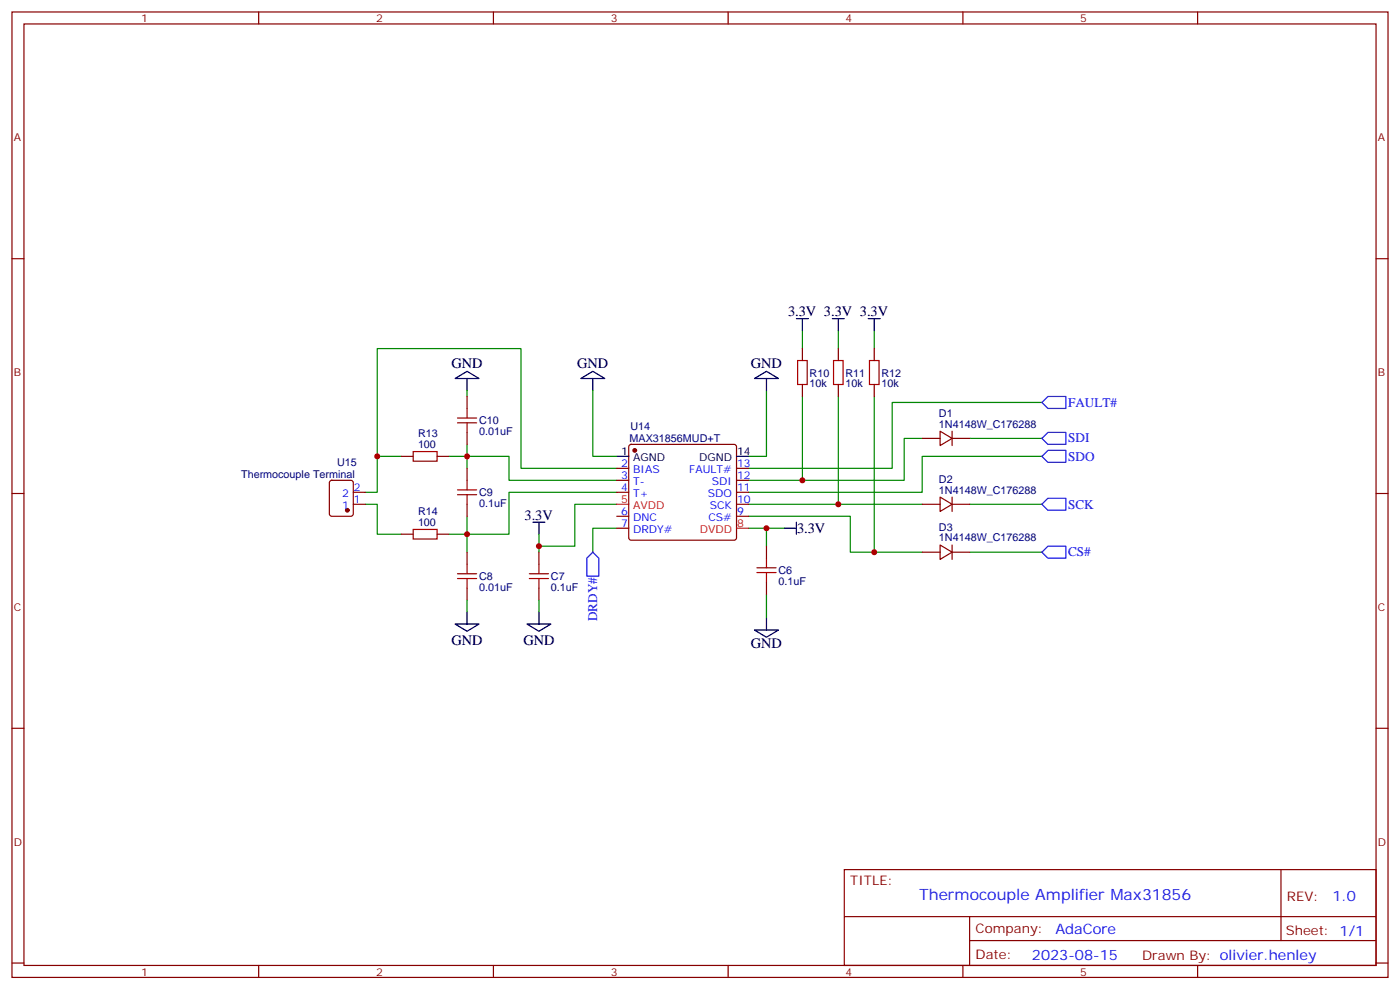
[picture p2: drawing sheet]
<svg xmlns="http://www.w3.org/2000/svg" width="412mm" height="292mm" viewBox="0 0 412 292" stroke-linecap="round" stroke-linejoin="round" font-family="sans-serif">
<g fill="none" stroke="#870000" stroke-width=".35">
<path d="M3.5 3.5h405.4v284.4h-405.4zM7.1 7.1h398.2v277.2h-398.2zM76.2 3.5v3.6M145.3 3.5v3.6M214.5 3.5v3.6M283.6 3.5v3.6M352.8 3.5v3.6M3.5 76.2h3.6M405.3 76.2h3.6M137.6 116.8v3.5M236.4 102.7v3.5M236.4 113.2v3.6"/>
<path d="M246.9 102.7v3.5M246.9 113.2v3.6M257.5 102.7v3.5M257.5 113.2v3.6M118.2 134.4h3.5M128.8 134.4h3.5M137.6 127.4v3.5M137.6 137.9v3.6M181.7 137.9h3.5M185.4 131.1l.5-.2h30.4l.5 .2 .2 .5v26.8l-.3 .5-.4 .2h-30.4l-.5-.2-.2-.5v-26.8zM217 137.9h3.5M271.6 129.1h5.3"/>
<path d="M276.9 127l3.6 2.1-3.6 2.1zM280.5 127v4.2M280.5 129.1h5.3M3.5 145.3h3.6M97.2 141.7l.5-.2h5.7l.6 .4 .1 9.4-.5 .7h-5.9l-.6-.4-.1-9.4zM104.1 145h3.5M104.1 148.5h3.5M118.2 157.3h3.5M128.8 157.3h3.5M137.6 148.5v3.5M181.7 141.5h3.5M181.7 145h3.5"/>
<path d="M181.7 152h3.5M181.7 155.6h3.5M217 141.5h3.5M217 145h3.5M217 152h3.5M217 148.5h3.5M271.6 148.5h5.3M276.9 146.4l3.6 2.1-3.6 2.1zM280.5 148.5h5.3M280.5 146.4v4.2M405.3 145.3h3.6M137.6 162.6v3.6"/>
<path d="M137.6 173.2v3.5M158.7 162.6v3.6M158.7 173.2v3.5M225.8 160.9v3.5M225.8 171.4v3.6M271.6 162.6h5.3M276.9 160.5l3.6 2.1-3.6 2.1zM280.5 160.5v4.2M280.5 162.6h5.3M3.5 214.5h3.6M405.3 214.5h3.6M248.7 256.1h156.6v28.2h-156.6z"/>
<path d="M377.3 256.1v20.9M248.7 270h156.5M285.6 277h119.6M285.6 270v14.1M3.5 283.6h3.6M76.2 284.3v3.6M145.3 284.3v3.6M214.5 284.3v3.6M283.6 284.3v3.6M352.8 284.3v3.6M405.3 283.6h3.6"/>
</g>
<g fill="none" stroke="#008700" stroke-width=".35">
<path d="M236.4 97.4v5.3M246.9 97.4v5.3M257.5 97.4v5.3M137.6 115v1.8M174.6 115v19.4h7.1M225.8 115v19.4h-5.3M236.4 116.8v24.7M246.9 116.8v31.7M257.5 116.8v45.8M306.9 118.5h-44.1v19.4h-42.3M111.1 134.4v-31.7h42.4v35.2h28.2M118.2 134.4h-7.1v10.6h-3.5"/>
<path d="M132.3 134.4h17.6v7.1h31.8M137.6 130.9v7M271.6 129.1h-5.3v12.4h-45.8M285.8 129.1h21.1M306.9 134.4h-35.3v10.6h-51.1M107.6 148.5h3.5v8.8h7.1M137.6 152v10.6M158.7 157.3v5.3M181.7 145h-31.8v12.3h-17.6M181.7 148.5h-12.4v12.4h-10.6M181.7 155.6h-7.1v7M220.5 152h30v10.6h21.1"/>
<path d="M220.5 155.6h10.6M220.5 148.5h51.1M225.8 155.6v5.3M285.8 148.5h21.1M137.6 176.7v3.6M158.7 176.7v3.6M225.8 175v7M285.8 162.6h21.1"/>
</g>
<g fill="none" stroke="#000" stroke-width=".35">
<path d="M234.6 93.8h3.5M236.4 93.8v3.6M245.2 93.8h3.5M246.9 93.8v3.6M255.8 93.8h3.5M257.5 93.8v3.6M134.1 111.5l3.5-2.1 3.5 2.1zM137.6 111.5v3.5M171.1 111.5l3.5-2.1 3.6 2.1zM174.6 111.5v3.5M222.2 111.5l3.6-2.1 3.5 2.1zM225.8 111.5v3.5"/>
<path d="M181.7 134.4h3.5M217 134.4h3.5M157 153.8h3.5M158.7 153.8v3.5M231.1 155.6h3.5M234.6 153.8v3.5M134.1 183.8h7l-3.5 2.1zM137.6 180.3v3.5M155.2 183.8h7.1l-3.6 2.1zM158.7 180.3v3.5M222.2 185.6h7.1l-3.5 2.1zM225.8 182v3.6"/>
</g>
<path d="M306.9 118.5l1.8-1.7h5.3v3.5h-5.3zM306.9 129.1l1.8-1.7h5.3v3.5h-5.3zM306.9 134.4l1.8-1.8h5.3v3.6h-5.3zM306.9 148.5l1.8-1.7h5.3v3.5h-5.3zM174.6 162.6l1.8 1.8v5.3h-3.5v-5.3zM306.9 162.6l1.8-1.7h5.3v3.5h-5.3z" fill="none" stroke="#00f" stroke-width=".35"/>
<g fill="none" stroke="#a10000" stroke-width=".35">
<path d="M234.9 106.2h2.9v7h-2.9zM245.5 106.2h2.9v7h-2.9zM256.1 106.2h2.8v7h-2.8zM121.7 133h7.1v2.8h-7.1zM134.8 124.5h5.6M134.8 123.1h5.6M137.6 120.3v2.8M137.6 124.5v2.9M121.7 155.9h7.1v2.9h-7.1zM134.8 145.7h5.6M134.8 144.3h5.6M137.6 141.5v2.8"/>
<path d="M137.6 145.7v2.8M134.8 170.4h5.6M134.8 169h5.6M137.6 166.2v2.8M137.6 170.4v2.8M155.9 170.4h5.7M155.9 169h5.7M158.7 166.2v2.8M158.7 170.4v2.8M223 168.6h5.6M223 167.2h5.6M225.8 164.4v2.8"/>
<path d="M225.8 168.6v2.8"/>
</g>
<g fill="#870000" stroke="#870000" stroke-width=".35">
<circle cx="187" cy="132.6" r=".53"/>
<circle cx="102.3" cy="150.3" r=".53"/>
</g>
<path d="M181.7 148.5h3.5M217 155.6h3.5" fill="none" stroke="#f00" stroke-width=".35"/>
<g fill="#c00">
<circle cx="111.1" cy="134.4" r=".88"/>
<circle cx="158.8" cy="160.9" r=".88"/>
<circle cx="137.6" cy="157.3" r=".88"/>
<circle cx="137.6" cy="134.4" r=".88"/>
<circle cx="225.8" cy="155.6" r=".88"/>
<circle cx="257.5" cy="162.6" r=".88"/>
<circle cx="246.9" cy="148.5" r=".88"/>
<circle cx="236.4" cy="141.5" r=".88"/>
</g>
<text font-size="4.6" fill="#00f" x="270.8" y="265.1">Thermocouple Amplifier Max31856</text>
<g font-size="4.2">
<text x="232.1" y="93.1">3.3V 3.3V 3.3V</text>
<text x="133" y="108.3">GND</text>
<text x="170" y="108.3">GND</text>
<text x="221.2" y="108.3">GND</text>
<text x="154.5" y="153.1">3.3V</text>
<text x="234.8" y="157">3.3V</text>
<text x="133" y="189.9">GND</text>
<text x="154.2" y="189.9">GND</text>
<text x="221.2" y="190.9">GND</text>
</g>
<g font-size="4.2" fill="#00f">
<text x="392.5" y="265.4">1.0</text>
<text x="310.9" y="274.9">AdaCore</text>
<text x="304" y="282.7">2023-08-15</text>
</g>
<g font-size="3.9" fill="#00f">
<text x="314.6" y="119.7">FAULT#</text>
<text x="314.7" y="130.3">SDI</text>
<text x="314.7" y="135.8">SDO</text>
<text x="314.7" y="149.9">SCK</text>
<text x="314.6" y="163.8">CS#</text>
<text x="175.9" y="182.9" transform="rotate(-90 175.9 182.9)">DRDY#</text>
</g>
<g font-size="3.9" fill="#800">
<text x="250.5" y="260.7">TITLE:</text>
<text x="379.1" y="265.4">REV:</text>
<text x="287.4" y="274.9">Company:</text>
<text x="378.7" y="275.5">Sheet: 1/1</text>
<text x="287.4" y="282.6">Date:</text>
<text x="336.4" y="282.7">Drawn By: olivier.henley</text>
</g>
<g font-size="3.2" fill="#800">
<text x="41.6" y="6.5">1</text>
<text x="110.8" y="6.5">2</text>
<text x="179.9" y="6.5">3</text>
<text x="249.1" y="6.5">4</text>
<text x="318.2" y="6.5">5</text>
<text x="4.1" y="41.6">A</text>
<text x="405.9" y="41.6">A</text>
<text x="4.1" y="110.8">B</text>
<text x="405.9" y="110.8">B</text>
<text x="4.1" y="179.9">C</text>
<text x="405.9" y="179.9">C</text>
<text x="4.1" y="249.1">D</text>
<text x="405.9" y="249.1">D</text>
<text x="41.6" y="287.3">1</text>
<text x="110.8" y="287.3">2</text>
<text x="179.9" y="287.3">3</text>
<text x="249.1" y="287.3">4</text>
<text x="318.2" y="287.3">5</text>
</g>
<g font-size="3.2" fill="#000080">
<text x="238.5" y="110.9">R10</text>
<text x="249.1" y="110.9">R11</text>
<text x="259.6" y="110.9">R12</text>
<text x="238.5" y="114">10k</text>
<text x="249.1" y="114">10k</text>
<text x="259.6" y="114">10k</text>
<text x="141.1" y="125">C10</text>
<text x="276.6" y="125.9">1N4148W_C176288</text>
<text x="276.6" y="122.8">D1</text>
<text x="123.1" y="131.9">100</text>
<text x="123.1" y="128.8">R13</text>
<text x="141.1" y="128.2">0.01uF</text>
<text x="185.5" y="130.3">MAX31856MUD+T</text>
<text x="185.7" y="126.7">U14</text>
<text x="99.3" y="137.3">U15</text>
<text x="71" y="140.8">Thermocouple Terminal</text>
<text x="276.6" y="142.2">D2</text>
<text x="141.1" y="149.4">0.1uF</text>
<text x="141.1" y="146.1">C9</text>
<text x="276.6" y="145.3">1N4148W_C176288</text>
<text x="123.1" y="154.9">100</text>
<text x="123.1" y="151.7">R14</text>
<text x="276.6" y="159.5">1N4148W_C176288</text>
<text x="276.6" y="156.3">D3</text>
<text x="141.1" y="170.8">C8</text>
<text x="162.3" y="170.8">C7</text>
<text x="229.3" y="172.3">0.1uF</text>
<text x="229.3" y="169.1">C6</text>
<text x="141.1" y="174">0.01uF</text>
<text x="162.3" y="174">0.1uF</text>
</g>
<g font-size="3.2">
<text x="183" y="134.1">1</text>
<text x="186.5" y="135.8">AGND</text>
<text x="205.9" y="135.8">DGND</text>
<text x="217.1" y="134.1">14</text>
</g>
<g font-size="3.2" fill="#00f">
<text x="183" y="137.6">2</text>
<text x="217.1" y="137.6">13</text>
<text x="183" y="141.1">3</text>
<text x="186.5" y="139.3">BIAS</text>
<text x="186.5" y="142.9">T-</text>
<text x="203" y="139.3">FAULT#</text>
<text x="209.7" y="142.9">SDI</text>
<text x="217.1" y="141.1">12</text>
<text x="100.7" y="149.9">1</text>
<text x="100.7" y="146.4">2</text>
<text x="104.2" y="148.2">1</text>
<text x="104.2" y="144.6">2</text>
<text x="183" y="144.6">4</text>
<text x="186.5" y="146.4">T+</text>
<text x="208.5" y="146.4">SDO</text>
<text x="209.1" y="149.9">SCK</text>
<text x="217.1" y="148.2">10</text>
<text x="217.1" y="144.6">11</text>
<text x="183" y="151.7">6</text>
<text x="183" y="155.2">7</text>
<text x="186.5" y="153.5">DNC</text>
<text x="208.7" y="153.5">CS#</text>
<text x="217.1" y="151.7">9</text>
<text x="186.5" y="157">DRDY#</text>
</g>
<g font-size="3.2" fill="#f00">
<text x="183" y="148.2">5</text>
<text x="186.5" y="149.9">AVDD</text>
<text x="217.1" y="155.2">8</text>
<text x="206.1" y="157">DVDD</text>
</g>
</svg>
